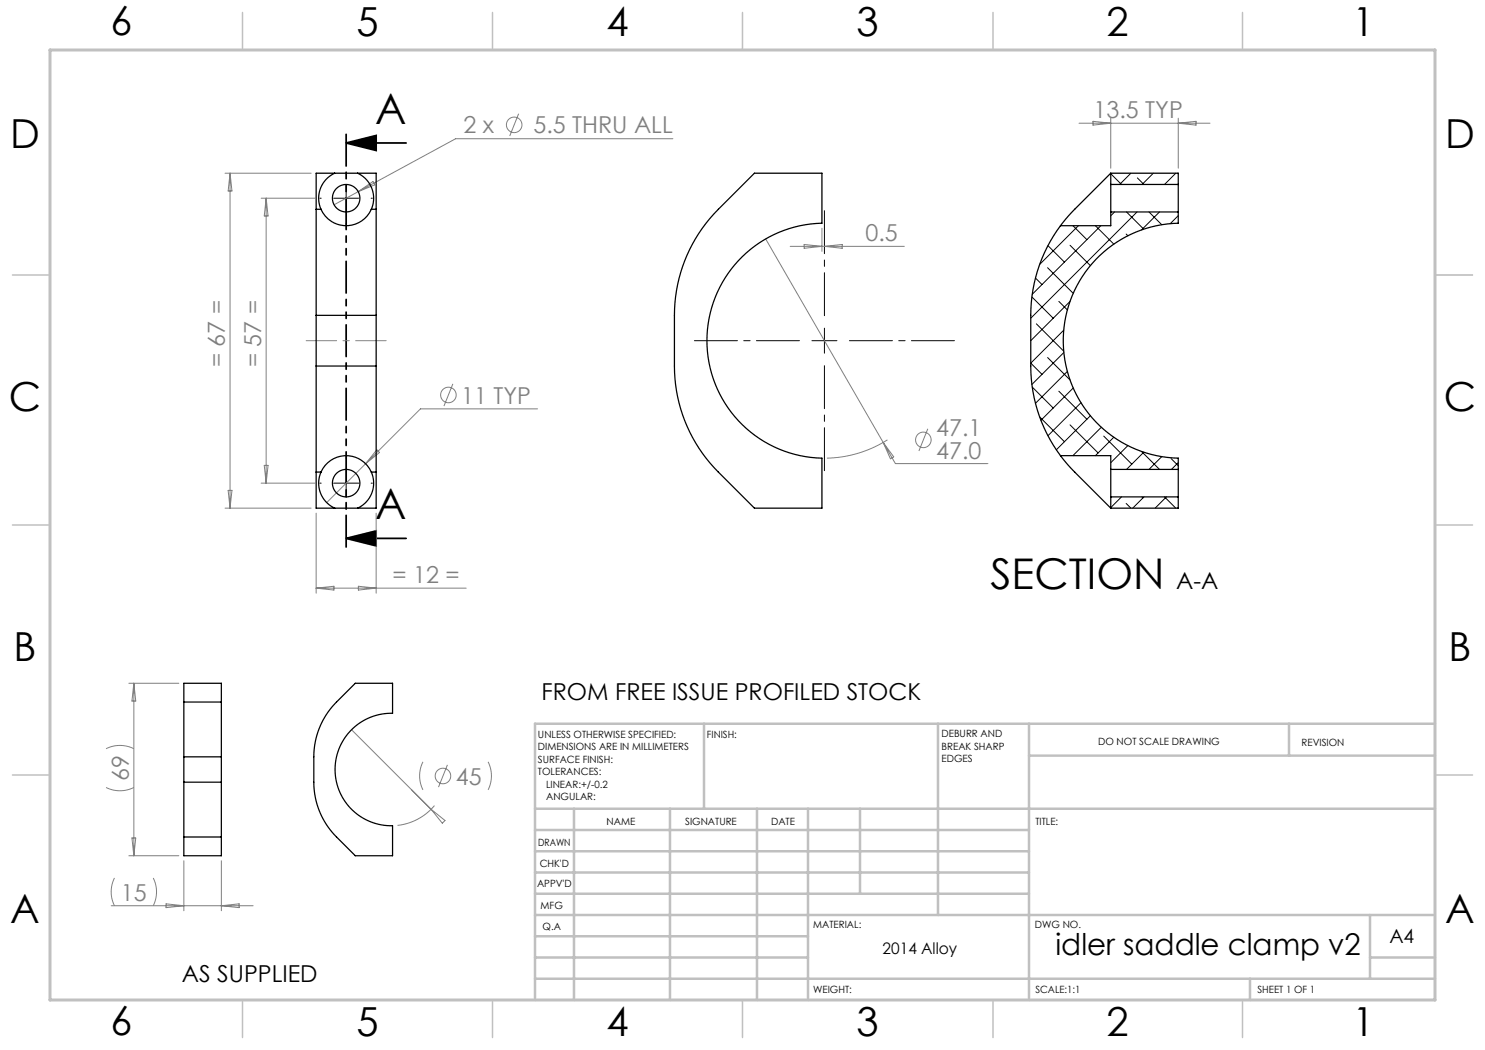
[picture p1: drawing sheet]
<svg xmlns="http://www.w3.org/2000/svg" width="297mm" height="210mm" viewBox="0 0 297 210" stroke-linecap="round" stroke-linejoin="round" font-family="sans-serif">
<g fill="none" stroke="#808080" stroke-width=".2">
<path d="M45 34.6h17.2M46 34.6v67M46 34.6l.4 3.6h-.8zM52.2 39.6h10.8M53.2 39.6v57M53.2 39.6l.4 3.6h-.7zM71.6 38.3l3-2 .4 .7zM103.7 22.7l-1.8 4.5M134.6 27.7h-43.5l-24.3 13.3M215.8 24.6h26.2M218.6 24.3l3.6 .3-3.6 .4zM222.2 23.6v10"/>
<path d="M235.7 23.6v10M235.7 24.6l3.5-.3v.7zM153.1 47.8l26 44.9h18.5M158 49.3h22.9M160.8 48.9l3.6 .4-3.6 .4zM164.4 45.6v4.7M164.9 49.3l3.5-.4v.8zM90.6 76.8l-1.8 4.4M45.6 98.1h.8l-.4 3.5zM52.2 96.6h10.8M52.9 93.1h.7l-.4 3.5zM75.4 90l.5 .5-2.8 2.2z"/>
<path d="M107.5 81.8h-23.4l-18.8 18.7M176.6 88.5l2.1 2.9-.6 .4zM177.5 88a23.5 23.5 0 0 1-12.1 3.6M185.6 85.8l-1.8 4.4M45 101.6h17.2M63.2 102.6v16M63.2 117.6h30M63.2 117.6l3.6-.3v.7zM71.7 117.3l3.5 .3-3.5 .4zM75.2 102.6v16M25.8 136.7h10M26.8 136.7v34.4"/>
<path d="M26.8 136.7l.4 3.5h-.8zM21.2 157.5a6.2 6.2 0 0 0 5.6 0M21.2 149.7a6.2 6.2 0 0 1 5.6 0M70.3 145.9l15.9 16M82.3 158l3.9 3.9M84.6 152.4a6.3 6.3 0 0 0 0 5.6M89.5 153l-1.8 4.4M97.6 152.4a6.3 6.3 0 0 1 0 5.6M22.9 175.6a6.2 6.2 0 0 0 0 5.5M25.8 171.1h10M26.4 167.6h.8l-.4 3.5zM30.6 175.6a6.2 6.2 0 0 1 0 5.5"/>
<path d="M36.8 172.1v10M44.3 172.1v10M86.2 161.9l2.8 2.2-.5 .5zM86.9 161.1a11.3 11.3 0 0 1-7.4 4M22.2 181.1h28.4M33.2 180.8l3.6 .3-3.6 .4zM44.3 181.1l3.5-.3v.7z"/>
<circle cx="102.8" cy="25" r="1.56"/>
<circle cx="89.7" cy="79" r="1.56"/>
<circle cx="184.7" cy="88" r="1.56"/>
<circle cx="88.6" cy="155.2" r="1.56"/>
</g>
<path d="M69.2 28.6h12M69.2 28.6l6-1.5v3zM69.2 107.7h12M69.2 107.7l6-1.5v3z" fill="none" stroke="#000" stroke-width=".35"/>
<path d="M159.9 68.1h-21M164.9 63.1v-21M164.9 73.1v21M169.9 68.1h21" fill="none" stroke="#000" stroke-width=".2" stroke-dasharray="15.2 1.3 1.3 1.3" stroke-dashoffset="6.6"/>
<path d="M64.2 39.6h-.2M69.2 34.6v-.2M74.2 39.6h.3M69.2 44.6v.3M64.2 96.6h-.2M69.2 91.6v-.2M74.2 96.6h.3M69.2 101.6v.3" fill="none" stroke="#000" stroke-width=".2" stroke-dasharray="15.2 1.3 1.3 1.3"/>
<g fill="none" stroke="#000" stroke-width=".2">
<path d="M66.7 39.6h5M69.2 37.1v5M222.2 34.7l2.1 2.2M226.2 34.6l-2.3 2.3M227.5 35.6l1.3 1.3M230.7 34.6l-2.3 2.3M235.2 34.6l-2.3 2.3M235.5 34.6l.2 .2M206.4 59.4l4.2 4.2M207.1 55.6l1.3 1.3M209.5 53.5l5.1 5.2M209.6 49.1l3.3 3.3"/>
<path d="M214 49.1l4.1 4M214.6 45.1l2.8 2.8M215.7 45.1l-7.8 7.8M219.1 45.1l3.7 3.7M220.2 45.1l-13.8 13.8M222.9 42.4l-.7 .8M225.2 46.8l.4 .4M225.3 42.4l3.3 3.3M227.4 42.4l-21.2 21.2M229.8 42.4l2.6 2.5M231.9 42.4l-3.6 3.6M235.7 43.1l-1.7 1.6"/>
<path d="M162.4 68.1h5M164.9 65.6v5M206.4 77.4l4.2 4.2M207.3 64.8l5.4 5.4M209.5 71.5l4.5 4.5M211.8 78.2l5.6 5.7M211.8 60.3l1.7 1.7M212.7 66l-6.5 6.6 2.2 2.3M212.8 70.5l-6.4 6.4M213.5 74.3l-6.4 6.4M214 60.3l-7.8 7.8M214.6 77.6l-6.4 6.5"/>
<path d="M66.7 96.6h5M69.2 94.1v5M207.9 83.4l5 4.9M214 85l5.6 5.6M216.2 80.5l-6.6 6.7M218.1 83.2l-6.8 6.8M220.3 85.5l-5.7 5.6M220.7 87.2l5.7 5.6M222.8 87.4l-3.7 3.7M224.3 99.4l-2.1 2.1M225.6 89.1l-3.4 3.4M228.3 90.3l3.6 3.6"/>
<path d="M228.4 99.4l.2 .2M228.7 90.4l-3.4 3.5M228.8 99.4l-2.3 2.2M232.4 91.3l-2.6 2.6M232.9 99.4l2.3 2.2M233.3 99.4l-2.3 2.2M234.2 91.7l1.5 1.4M235.7 92.5l-1.4 1.4M225.2 100.7l1 .9M235.7 101.5l-.2 .1"/>
</g>
<path d="M69.2 26.6v83.1" fill="none" stroke="#000" stroke-width=".35" stroke-dasharray="6.3 1.3 1.3 1.3 1.3 1.3" stroke-dashoffset="-.3"/>
<path d="M61.2 68.1h16" fill="none" stroke="#808080" stroke-width=".2" stroke-dasharray="15.2 1.3 1.3 1.3" stroke-dashoffset="9.1"/>
<path d="M287 55h7.5M287 144.8v55.2h-187.2" fill="none" stroke="#c0c0c0" stroke-width=".2"/>
<g fill="none" stroke="#c0c0c0" stroke-width=".5">
<path d="M140.8 144.8v17M187.6 144.8v38.2M205.8 144.8v55.2M205.8 151.1h81.2M257.8 144.8v6.3M287 144.8h-180v55.2M107 161.8h180M107 178.8h98.8M107 174.5h98.8M107 170.3h98.8M107 166h98.8M114.8 161.8v38.2"/>
<path d="M134 161.8v38.2M151.4 161.8v38.2M161.6 161.8v38.2M172 161.8v17M107 195.8h180M107 191.5h54.6M107 187.3h54.6M107 183h180M250 195.8v4.2M274 191.5h13M274 183v12.8"/>
</g>
<g fill="none" stroke="#c0c0c0" stroke-width=".3">
<path d="M48.5 2.5v7.5M98.5 2.5v7.5M148.5 2.5v7.5M198.6 2.5v7.5M248.5 2.5v7.5M2.5 55h7.5M287 55h7.5M2.5 105h7.5M287 105h7.5M2.5 155h7.5M287 155h7.5M48.5 200v7.5"/>
<path d="M98.5 200v7.5M148.5 200v7.5M198.6 200v7.5M248.5 200v7.5"/>
</g>
<path d="M10 10h277v190h-277z" fill="none" stroke="#c0c0c0" stroke-width=".6"/>
<path d="M69.2 28.6l6-1.5v3zM69.2 107.7l6-1.5v3z" fill="#000"/>
<g fill="none" stroke="#000" stroke-width=".25">
<path d="M66.9 34.6a5.5 5.5 0 0 0-2.7 7.3M71.5 34.6a5.5 5.5 0 0 1 2.8 7.3M150.9 34.6h13.5v10a23.5 23.5 0 0 0-23 23.5 23.5 23.5 0 0 0 23 23.5v10h-13.5l-7.2-7.2a30 30 0 0 1-8.8-21.2v-10.1a30 30 0 0 1 8.8-21.2zM222.2 36.9v5.5M222.2 34.6l-7.6 7.6-2.5 2.9M222.2 34.6h13.5v2.3M222.2 34.6v2.3M222.2 36.9h13.5M235.7 36.9v5.5M63.2 41.9v21.2M63.2 41.9h1M63.2 41.9v-7.3h12v7.3"/>
<path d="M64.2 41.9a5.5 5.5 0 0 0 5 3.2 5.5 5.5 0 0 0 5.1-3.2M74.3 41.9h.9M75.2 41.9v21.2M212.1 45.1a30 30 0 0 0-5.9 18v10.1a30 30 0 0 0 5.9 17.9M222.2 42.4v2.7h-10.1M222.2 42.4h13.5M235.7 42.4v2.2a23.5 23.5 0 0 0-23 23.5 23.5 23.5 0 0 0 23 23.5v2.3M63.2 73.2v21.2M63.2 63.1h12M63.2 73.2h12M63.2 63.1v10.1M75.2 73.2v21.2"/>
<path d="M75.2 63.1v10.1M63.2 94.4v7.2h12v-7.2M63.2 94.4h1M64.2 94.4a5.5 5.5 0 0 1 5-3.3 5.5 5.5 0 0 1 5.1 3.3M64.2 94.4a5.5 5.5 0 0 0 2.7 7.2M74.3 94.4a5.5 5.5 0 0 1-2.8 7.2M74.3 94.4h.9M212.1 91.1a132.6 132.6 0 0 0 9.3 9.8l.8 .7M212.1 91.1h10.1v2.8M222.2 93.9v5.5M222.2 99.4v2.2M222.2 99.4h13.5"/>
<path d="M222.2 93.9h13.5M235.7 93.9v5.5M235.7 99.4v2.2h-13.5M36.8 156.4v11M36.8 140.4v11M36.8 156.4h7.5M36.8 140.4v-3.7h7.5v3.7M36.8 151.4v5M36.8 151.4h7.5M36.8 140.4h7.5M44.3 156.4v11M44.3 140.4v11"/>
<path d="M44.3 151.4v5M67.3 140.4l3.8-3.7h7.4v6a11.2 11.2 0 0 0-11.5 11.2 11.2 11.2 0 0 0 11.5 11.2v6h-7.4l-3.8-3.7a15.5 15.5 0 0 1-4.5-11v-5a15.5 15.5 0 0 1 4.5-11zM36.8 167.4h7.5M36.8 167.4v3.7h7.5v-3.7"/>
<circle cx="69.2" cy="39.6" r="2.75"/>
<circle cx="69.2" cy="96.6" r="2.75"/>
</g>
<g font-size="8.5">
<text x="75.1" y="24.7">A</text>
<text x="75.1" y="103.8">A</text>
<text x="198.1" y="117.9">SECTION</text>
</g>
<g font-size="8">
<text x="22.1" y="7.1">6</text>
<text x="71.3" y="7.1">5</text>
<text x="121.3" y="7.1">4</text>
<text x="171.3" y="7.1">3</text>
<text x="221.3" y="7.1">2</text>
<text x="270.5" y="7.1">1</text>
<text x="2" y="29.7">D</text>
<text x="289" y="29.7">D</text>
<text x="1.8" y="82.2">C</text>
<text x="288.8" y="82.2">C</text>
<text x="2.7" y="132.2">B</text>
<text x="289.7" y="132.2">B</text>
<text x="2" y="184.6">A</text>
<text x="289" y="184.6">A</text>
<text x="22.1" y="207.1">6</text>
<text x="71.3" y="207.1">5</text>
<text x="121.3" y="207.1">4</text>
<text x="171.3" y="207.1">3</text>
<text x="221.3" y="207.1">2</text>
<text x="270.5" y="207.1">1</text>
</g>
<text font-size="6" x="211.1" y="190.9">idler saddle clamp v2</text>
<g font-size="4.7" fill="#808080">
<text x="218.7" y="23.6">13.5 TYP</text>
<text x="92.7" y="26.7">2 x</text>
<text x="106.7" y="26.7">5.5 THRU ALL</text>
<text x="173.1" y="48.3">0.5</text>
<text x="45" y="73.4" transform="rotate(-90 45 73.4)">= 67 =</text>
<text x="52.2" y="73.4" transform="rotate(-90 52.2 73.4)">= 57 =</text>
<text x="92.2" y="80.7">11 TYP</text>
<text x="187.2" y="87.2">47.1</text>
<text x="187.2" y="91.7">47.0</text>
<text x="78.5" y="116.6">= 12 =</text>
<text x="25.8" y="156.2" transform="rotate(-90 25.8 156.2)">69</text>
<text x="91.2" y="156.9">45</text>
<text x="24.2" y="180.1">15</text>
</g>
<g font-size="4.7">
<text x="235.2" y="117.9">A-A</text>
<text x="108.3" y="140">FROM FREE ISSUE PROFILED STOCK</text>
<text x="36.4" y="196.5">AS SUPPLIED</text>
</g>
<text font-size="3.9" x="277.9" y="188.5">A4</text>
<text font-size="3.2" x="176.5" y="190.9">2014 Alloy</text>
<g font-size="2">
<text x="107.6" y="147.6">UNLESS OTHERWISE SPECIFIED:</text>
<text x="141.4" y="147.6">FINISH:</text>
<text x="188.3" y="147.5">DEBURR AND</text>
<text x="188.3" y="150">BREAK SHARP</text>
<text x="219.6" y="149">DO NOT SCALE DRAWING</text>
<text x="260.3" y="149.2">REVISION</text>
<text x="107.6" y="150.1">DIMENSIONS ARE IN MILLIMETERS</text>
<text x="107.6" y="152.6">SURFACE FINISH:</text>
<text x="107.6" y="155.1">TOLERANCES:</text>
<text x="188.3" y="152.5">EDGES</text>
<text x="109.2" y="157.6">LINEAR:+/-0.2</text>
<text x="109.2" y="160.1">ANGULAR:</text>
<text x="121.3" y="165">NAME</text>
<text x="137" y="164.9">SIGNATURE</text>
<text x="154.2" y="164.9">DATE</text>
<text x="207.1" y="164.9">TITLE:</text>
<text x="107.6" y="169.1">DRAWN</text>
<text x="107.9" y="173.3">CHK'D</text>
<text x="107.4" y="177.4">APPV'D</text>
<text x="108.1" y="181.8">MFG</text>
<text x="108.5" y="186">Q.A</text>
<text x="162.6" y="185.5">MATERIAL:</text>
<text x="207" y="185.5">DWG NO.</text>
<text x="162.6" y="198.5">WEIGHT:</text>
<text x="207.1" y="198.6">SCALE:1:1</text>
<text x="251.5" y="198.6">SHEET 1 OF 1</text>
</g>
</svg>
